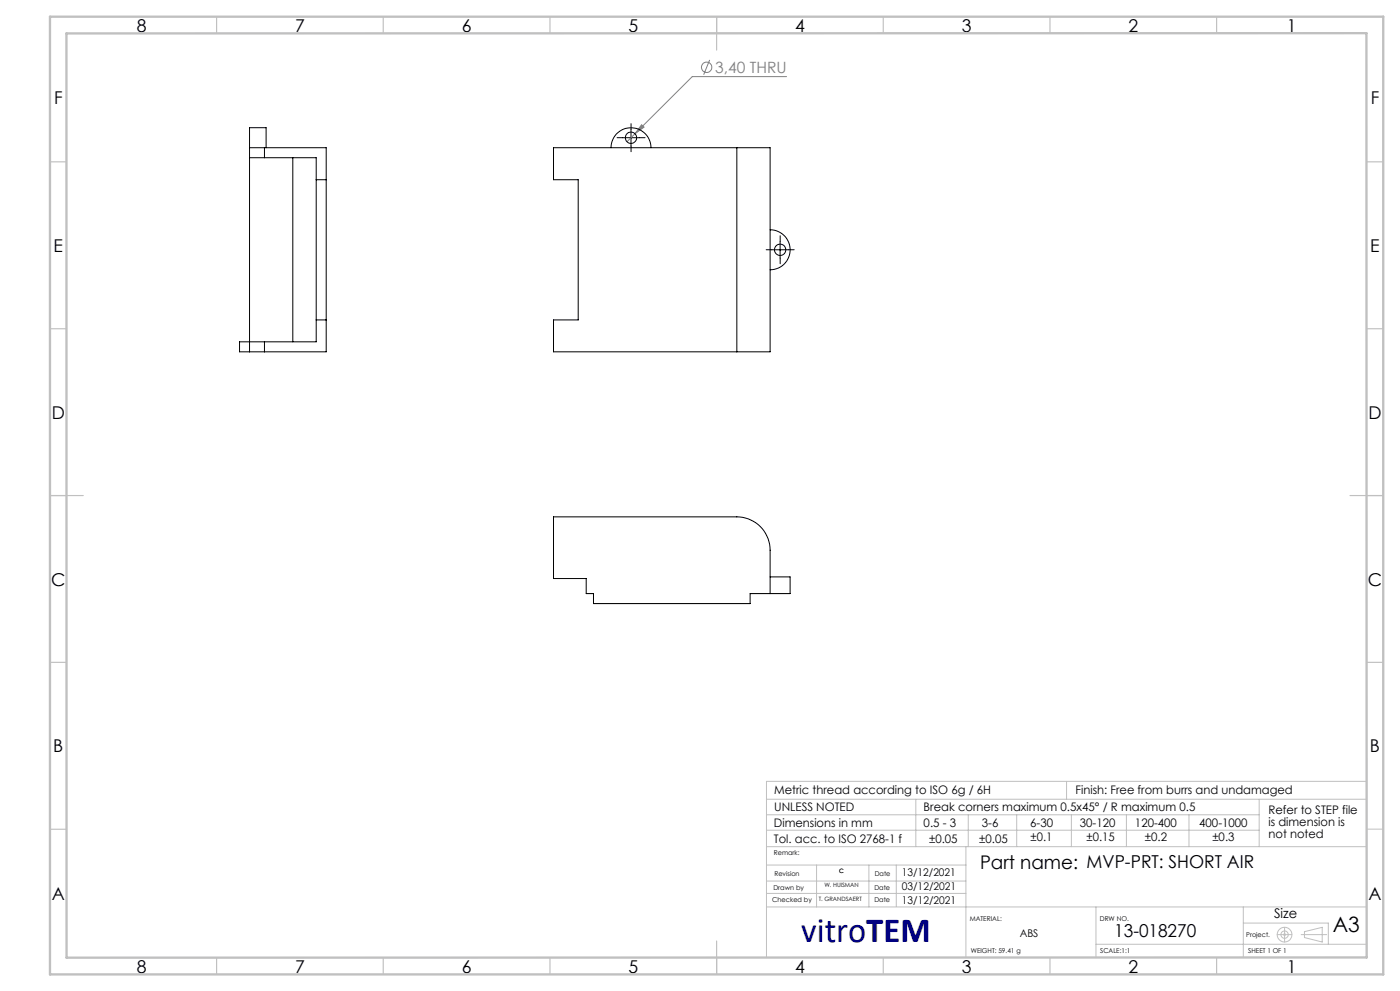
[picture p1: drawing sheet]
<svg xmlns="http://www.w3.org/2000/svg" width="420mm" height="297mm" viewBox="0 0 420 297" stroke-linecap="round" stroke-linejoin="round" font-family="sans-serif">
<g fill="none" stroke="#808080" stroke-width=".3">
<path d="M212.9 18l-1.8 4.4M192.5 37.4l.7 .7-2.7 2zM236 23h-28.3l-17.2 17.1M190.5 40.1l-2.4 2.4"/>
<circle cx="212" cy="20.2" r="1.55"/>
</g>
<g fill="none" stroke="#c0c0c0" stroke-width=".3">
<path d="M229.9 239.5h180.1M274.7 239.5v14.2M320 234.2v5.3M377.8 239.5v14.2M410 234.2h-180.1v52.7M229.9 253.7h180.1M229.9 248.8h147.9M230 259.3h59.8M230 244.2h147.8M245 259.3v12.5M260.7 259.3v12.5M268.9 259.3v12.3"/>
<path d="M289.8 253.7v33.3M290.5 244.2v9.5M305 244.2v9.5M321.4 244.2v9.5M337.9 244.2v9.5M356.7 244.2v9.5M410 248.5h5M229.9 264.1h59.9M230 267.8h59.8M230 271.8h180M328.8 271.8v15.2M373 271.8v15.2"/>
<path d="M373 276.6h25.5v6.4M385.4 277.9v4.4M391.3 279.2l5.4-1.3v4.4l-5.4-1.3zM328.8 283h81.2M383.2 280.1h4.4M390.3 280.1h7.7"/>
<circle cx="385.4" cy="280.1" r=".26"/>
<circle cx="385.4" cy="280.1" r="1.11"/>
<circle cx="385.4" cy="280.1" r="2.21"/>
</g>
<path d="M189.3 38.8v-1.7M186.8 41.3h-1.7M189.3 43.8v1.7M191.8 41.3h1.7M231.6 74.8h-1.7M234.1 72.3v-1.7M234.1 77.3v1.7M236.6 74.8h1.7" fill="none" stroke="#000" stroke-width=".3" stroke-dasharray="15.2 1.3 1.3 1.3"/>
<path d="M189.3 38.8v5M186.8 41.3h5M231.5 74.9h5M234 72.4v5" fill="none" stroke="#000" stroke-width=".3"/>
<g fill="none" stroke="#c0c0c0" stroke-width=".35">
<path d="M65 5v5M115 5v5M165 5v5M215 5v10M265 5v5M315 5v5M365 5v5M15 48.5h5M410 48.5h5M15 98.5h5M410 98.5h5M15 148.5h10"/>
<path d="M405 148.5h10M15 198.5h5M410 198.5h5M15 248.5h5M65 287v5M115 287v5M165 287v5M215 282v10M265 287v5M315 287v5M365 287v5"/>
</g>
<path d="M15 5h400v287h-400zM19.9 10l390-.1 .1 277-390 .1z" fill="none" stroke="#c0c0c0" stroke-width=".7"/>
<path d="M192.5 37.4l.7 .7-2.7 2z" fill="#808080"/>
<g fill="none" stroke="#000" stroke-width=".3">
<path d="M74.9 44.3v-6h4.9v6M74.9 44.3h23v61.1h-26v-3h23v-55.1h-20M74.9 44.3v61.1M79.3 44.3v3M87.8 47.3v55.1M94.9 53.9h3M183.3 44.3a6 6 0 0 1 6-6 6 6 0 0 1 6 6M221.1 44.3h9.9v61.1h-9.9M221.1 44.3h-55v9.6h7.4v42h-7.4v9.5h55M221.1 44.3v61.1M231 68.9a6 6 0 0 1 6 6 6 6 0 0 1-6 6M94.9 95.9h3"/>
<path d="M79.3 102.4v3M166.1 154.9h55a10 10 0 0 1 9.9 10v13h-6v3h-47v-3h-2.1v-4.5h-9.8zM231 172.9h6v5h-6"/>
<circle cx="189.3" cy="41.3" r="1.69"/>
<circle cx="234" cy="74.9" r="1.7"/>
</g>
<text font-size="10.6" fill="#000080" x="240.4" y="282.2">vitroTEM</text>
<text font-size="6.3" x="399.8" y="279.4">A3</text>
<text font-size="5.6" x="294" y="260.3">Part name: MVP-PRT: SHORT AIR</text>
<g font-size="5.3">
<text x="41" y="9.5">8</text>
<text x="88.5" y="9.5">7</text>
<text x="138.5" y="9.5">6</text>
<text x="188.5" y="9.5">5</text>
<text x="238.5" y="9.5">4</text>
<text x="288.5" y="9.5">3</text>
<text x="338.5" y="9.5">2</text>
<text x="386" y="9.5">1</text>
<text x="16.2" y="31.2">F</text>
<text x="411.2" y="31.2">F</text>
<text x="16.1" y="75.5">E</text>
<text x="411.1" y="75.5">E</text>
<text x="15.5" y="125.5">D</text>
<text x="410.5" y="125.5">D</text>
<text x="15.4" y="175.5">C</text>
<text x="410.4" y="175.5">C</text>
<text x="16" y="225.5">B</text>
<text x="411" y="225.5">B</text>
<text x="15.5" y="269.7">A</text>
<text x="410.5" y="269.7">A</text>
<text x="334.3" y="280.7">13-018270</text>
<text x="41" y="291.5">8</text>
<text x="88.5" y="291.5">7</text>
<text x="138.5" y="291.5">6</text>
<text x="188.5" y="291.5">5</text>
<text x="238.5" y="291.5">4</text>
<text x="288.5" y="291.5">3</text>
<text x="338.5" y="291.5">2</text>
<text x="386" y="291.5">1</text>
</g>
<text font-size="4.7" fill="#808080" x="214.6" y="21.9">3,40 THRU</text>
<text font-size="4" x="382.2" y="275.3">Size</text>
<g font-size="3.5">
<text x="232.3" y="238">Metric thread according to ISO 6g / 6H</text>
<text x="322.7" y="238">Finish: Free from burrs and undamaged</text>
<text x="232.3" y="243.2">UNLESS NOTED</text>
<text x="277.1" y="243.2">Break corners maximum 0.5x45° / R maximum 0.5</text>
<text x="380.5" y="244.1">Refer to STEP file</text>
<text x="232.2" y="247.9">Dimensions in mm</text>
<text x="277.1" y="247.9">0.5 - 3</text>
<text x="294.6" y="247.9">3-6</text>
<text x="309.1" y="247.9">6-30</text>
<text x="324" y="247.9">30-120</text>
<text x="340.5" y="247.9">120-400</text>
<text x="359.8" y="247.9">400-1000</text>
<text x="380.5" y="247.6">is dimension is</text>
<text x="380.5" y="251.1">not noted</text>
<text x="232.2" y="252.8">Tol. acc. to ISO 2768-1 f</text>
<text x="278.7" y="252.8">±0.05</text>
<text x="293.8" y="252.8">±0.05</text>
<text x="309.2" y="252.2">±0.1</text>
<text x="326" y="252.2">±0.15</text>
<text x="343.5" y="252.2">±0.2</text>
<text x="363.7" y="252.2">±0.3</text>
</g>
<g font-size="3.2">
<text x="270.6" y="262.7">13/12/2021</text>
<text x="270.5" y="266.8">03/12/2021</text>
<text x="270.6" y="270.9">13/12/2021</text>
<text x="305.9" y="280.8">ABS</text>
</g>
<g font-size="2">
<text x="232.2" y="256.1">Remark:</text>
<text x="232.3" y="262.6">Revision</text>
<text x="262.4" y="262.6">Date</text>
<text x="232" y="266.8">Drawn by</text>
<text x="262.3" y="266.8">Date</text>
<text x="231.7" y="270.4">Checked by</text>
<text x="262.3" y="270.4">Date</text>
<text x="290.9" y="276.1">MATERIAL:</text>
<text x="330" y="276.1">DRW NO.</text>
<text x="373.9" y="280.8">Project.</text>
<text x="291.3" y="285.6">WEIGHT: 59.41 g</text>
<text x="330.1" y="285.6">SCALE:1:1</text>
<text x="374.5" y="285.6">SHEET 1 OF 1</text>
</g>
<g font-size="1.8">
<text x="251.8" y="261.6">C</text>
<text x="245.6" y="270">T. GRANDSAERT</text>
<text x="247.3" y="265.7">W. HUISMAN</text>
</g>
</svg>
